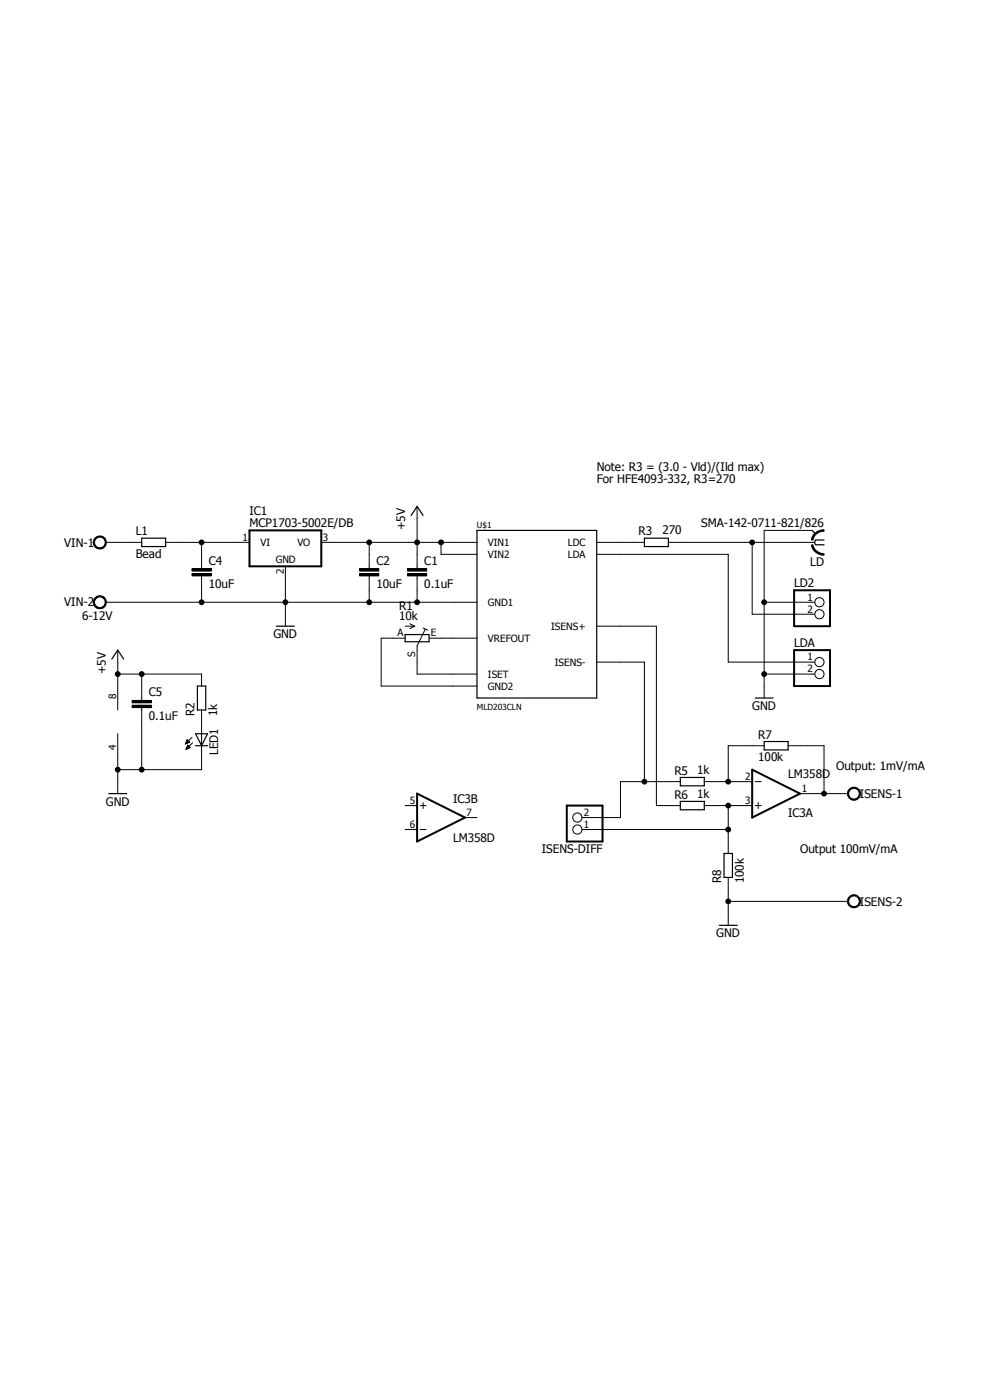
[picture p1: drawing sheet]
<svg xmlns="http://www.w3.org/2000/svg" width="210mm" height="297mm" viewBox="0 0 210 297" stroke-linecap="round" stroke-linejoin="round" font-family="sans-serif">
<path d="M12.8 97.5l184.3 102M197.1 97.5l-184.3 102" fill="none" stroke="#fff" stroke-width=".21"/>
<g fill="none" stroke="#000" stroke-width=".25">
<path d="M30.1 114.2h5v1.8h-5zM87.2 109.3l1.3-1.9 1.2 1.9M101.2 112.5h25.4v35.6h-25.4zM136.7 114.2h5.1v1.8h-5.1zM172.3 112.5l.7 .8M174.8 114.6h-1.8l-.2 .5 .2 .5h1.8M23.7 139.8l1.3-1.9 1.2 1.9M58.6 132.8h3.8M85.9 134.6h5.1v1.5h-5.1zM41.5 155.7h2.5l-1.2 2.5zM41.5 158.2h2.5M41.9 145.5h1.7v5.1h-1.7z"/>
<path d="M160.2 148.1h3.8M162.1 157.3h5.1v1.8h-5.1zM23.1 168.4h3.8M144.3 164.9h5.1v1.8h-5.1zM144.3 170h5.1v1.8h-5.1zM152.6 196.3h3.8M153.6 181.1h1.8v5h-1.8z"/>
</g>
<g fill="none" stroke="#000" stroke-width=".21">
<path d="M20.1 114.2a1.4 1.4 0 0 1 2.2 .1 1.4 1.4 0 0 1-.8 2.1 1.4 1.4 0 0 1-1.7-1.3h.2a1.15 1.15 0 0 1 1.6-1.2 1.15 1.15 0 0 1 .4 1.9 1.15 1.15 0 0 1-1.9-.4l-.1-.3h-.2zM22.4 115.1h7.7M35.1 115.1h17.8M42.8 115.1v5.5M68.2 115.1h33M78.3 115.1v5.5M88.5 107.4v13.2M93.6 115.1v2.5h7.6M126.6 115.1h10.1M126.6 117.6h27.9v22.9h18.3M141.8 115.1h31M159.6 115.1v15.2h13.2"/>
<path d="M172.1 115.6h.3a2.46 2.46 0 0 0 2.4 1.9v.3a2.68 2.68 0 0 1-2.7-2.2zM172.3 112.5h-10.2v35.6M172.8 113.2a2.7 2.7 0 0 1 2-.8v.3a2.35 2.35 0 0 0-2.4 1.9h-.3l.1-.4zM20.1 126.9a1.39 1.39 0 0 1 2.2 .1 1.39 1.39 0 0 1-.8 2.1 1.39 1.39 0 0 1-1.7-1.3h.2a1.15 1.15 0 0 1 1.6-1.2 1.15 1.15 0 0 1 .4 1.9 1.15 1.15 0 0 1-1.9-.4l-.1-.3h-.2zM22.4 127.8h78.8M25 137.9v12.7M40.7 121.7h4.1v.5h-4.1zM40.7 120.6h4.1v.6h-4.1zM42.8 122.2v5.6M60.5 120.1v12.7M76.3 121.7h4v.5h-4zM76.3 120.6h4v.6h-4z"/>
<path d="M78.3 122.2v5.6M85.9 132.8h2.1M85.9 135.4h-5v10.1h20.3M86.4 121.7h4.1v.5h-4.1zM86.4 120.6h4.1v.6h-4.1zM87 132.3l1 .5M88 132.8l-1 .5M88.5 122.2v5.6M89.7 133.2l1 .5M90.2 133.5l-1.7 3.5v6h12.7M91 135.4h10.2M126.6 132.8h12.6v38.1h5.1"/>
<path d="M162.1 127.8h10.7M25 143h17.8v2.5M25 155.7v12.7M28 149.6h4.1v.5h-4.1zM28 148.6h4.1v.5h-4.1zM30.1 143v5.6M30.1 150.1v13.2M39.3 157.8h.1M39.4 157.7h.2M39.4 157.6h.4M39.5 157.6h.5M39.5 157.5h.7"/>
<path d="M39.5 158.9h.2M39.5 157.4h.7M39.5 158.8h.4M39.6 157.3h.5M39.6 158.7h.5M39.6 157.2h.4M39.6 158.6h.7M39.7 157.1h.2M39.7 157h.1M39.7 158.5h.6M39.7 156.9l.5 .5-.9 .4zM39.7 158.5h.5"/>
<path d="M39.8 158.4h.3M39.8 158.3h.2M39.8 158.2h.2M39.8 158.1l.5 .5-.8 .4zM39.8 158.1h.1M40.7 156.4l-1.4 1.4M40.9 157.6l-1.4 1.4M42.8 150.6v12.7h-17.8M126.6 140.5h10.1v25.3M162.1 158.2h-7.6v7.6M162.1 143h10.7M167.2 158.2h7.6v10.2"/>
<path d="M85.9 170.9h2.6M85.9 176h2.6M89.1 170.9h1.3M89.1 176h1.3M89.7 170.3v1.2M98.6 173.4h2.6M123.4 176h31.1M144.3 165.8h-12.7v7.6h-8.2M149.4 170.9h10.2M149.4 165.8h10.2M154.5 170.9v10.2M160.2 170.9h1.3"/>
<path d="M160.2 165.8h1.3M160.8 170.3v1.2M169.7 168.4h10.2M180.1 167.5a1.39 1.39 0 0 1 2.2 .1 1.39 1.39 0 0 1-.8 2.1 1.39 1.39 0 0 1-1.8-1.3h.3a1.13 1.13 0 0 1 1.5-1.1 1.13 1.13 0 0 1 .4 1.8 1.13 1.13 0 0 1-1.8-.4l-.1-.3h-.3zM154.5 186.1v10.2M154.5 191.2h25.4M180.1 190.3a1.39 1.39 0 0 1 2.2 .2 1.39 1.39 0 0 1-.8 2.1 1.39 1.39 0 0 1-1.8-1.4h.3a1.13 1.13 0 0 1 1.5-1.1 1.13 1.13 0 0 1 .4 1.9 1.13 1.13 0 0 1-1.8-.4l-.1-.4h-.3z"/>
<circle cx="42.8" cy="115.1" r=".51"/>
<circle cx="78.3" cy="115.1" r=".51"/>
<circle cx="88.5" cy="115.1" r=".51"/>
<circle cx="93.6" cy="115.1" r=".51"/>
<circle cx="159.5" cy="115.1" r=".51"/>
<circle cx="42.8" cy="127.8" r=".51"/>
<circle cx="60.5" cy="127.8" r=".51"/>
<circle cx="78.3" cy="127.8" r=".51"/>
<circle cx="88.5" cy="127.8" r=".51"/>
<circle cx="162.1" cy="127.8" r=".51"/>
<circle cx="173.8" cy="127.8" r=".98"/>
<circle cx="173.8" cy="130.3" r=".98"/>
<circle cx="25" cy="143" r=".51"/>
<circle cx="30.1" cy="143" r=".51"/>
<circle cx="162.1" cy="143" r=".51"/>
<circle cx="173.8" cy="140.5" r=".98"/>
<circle cx="173.8" cy="143" r=".98"/>
<circle cx="25" cy="163.3" r=".51"/>
<circle cx="30.1" cy="163.3" r=".51"/>
<circle cx="122.5" cy="176" r=".98"/>
<circle cx="122.5" cy="173.4" r=".98"/>
<circle cx="136.7" cy="165.8" r=".51"/>
<circle cx="154.5" cy="165.8" r=".51"/>
<circle cx="154.5" cy="170.9" r=".51"/>
<circle cx="154.5" cy="176" r=".51"/>
<circle cx="174.8" cy="168.4" r=".51"/>
<circle cx="154.5" cy="191.2" r=".51"/>
</g>
<g fill="#000">
<path d="M20.1 114.2a1.4 1.4 0 0 1 2.2 .1 1.4 1.4 0 0 1-.8 2.1 1.4 1.4 0 0 1-1.7-1.3h.2a1.15 1.15 0 0 1 1.6-1.2 1.15 1.15 0 0 1 .4 1.9 1.15 1.15 0 0 1-1.9-.4l-.1-.3h-.2z" fill-rule="evenodd"/>
<path d="M172.1 115.6h.3a2.46 2.46 0 0 0 2.4 1.9v.3a2.68 2.68 0 0 1-2.7-2.2z" fill-rule="evenodd"/>
<path d="M172.8 113.2a2.7 2.7 0 0 1 2-.8v.3a2.35 2.35 0 0 0-2.4 1.9h-.3l.1-.4z" fill-rule="evenodd"/>
<path d="M20.1 126.9a1.39 1.39 0 0 1 2.2 .1 1.39 1.39 0 0 1-.8 2.1 1.39 1.39 0 0 1-1.7-1.3h.2a1.15 1.15 0 0 1 1.6-1.2 1.15 1.15 0 0 1 .4 1.9 1.15 1.15 0 0 1-1.9-.4l-.1-.3h-.2z" fill-rule="evenodd"/>
<path d="M40.7 121.7h4.1v.5h-4.1z" fill-rule="evenodd"/>
<path d="M40.7 120.6h4.1v.6h-4.1z" fill-rule="evenodd"/>
<path d="M76.3 121.7h4v.5h-4z" fill-rule="evenodd"/>
<path d="M76.3 120.6h4v.6h-4z" fill-rule="evenodd"/>
<path d="M86.4 121.7h4.1v.5h-4.1z" fill-rule="evenodd"/>
<path d="M86.4 120.6h4.1v.6h-4.1z" fill-rule="evenodd"/>
<path d="M28 149.6h4.1v.5h-4.1z" fill-rule="evenodd"/>
<path d="M28 148.6h4.1v.5h-4.1z" fill-rule="evenodd"/>
<path d="M180.1 167.5a1.39 1.39 0 0 1 2.2 .1 1.39 1.39 0 0 1-.8 2.1 1.39 1.39 0 0 1-1.8-1.3h.3a1.13 1.13 0 0 1 1.5-1.1 1.13 1.13 0 0 1 .4 1.8 1.13 1.13 0 0 1-1.8-.4l-.1-.3h-.3z" fill-rule="evenodd"/>
<path d="M180.1 190.3a1.39 1.39 0 0 1 2.2 .2 1.39 1.39 0 0 1-.8 2.1 1.39 1.39 0 0 1-1.8-1.4h.3a1.13 1.13 0 0 1 1.5-1.1 1.13 1.13 0 0 1 .4 1.9 1.13 1.13 0 0 1-1.8-.4l-.1-.4h-.3z" fill-rule="evenodd"/>
<circle cx="42.8" cy="115.1" r=".51"/>
<circle cx="78.3" cy="115.1" r=".51"/>
<circle cx="88.5" cy="115.1" r=".51"/>
<circle cx="93.6" cy="115.1" r=".51"/>
<circle cx="159.5" cy="115.1" r=".51"/>
<circle cx="42.8" cy="127.8" r=".51"/>
<circle cx="60.5" cy="127.8" r=".51"/>
<circle cx="78.3" cy="127.8" r=".51"/>
<circle cx="88.5" cy="127.8" r=".51"/>
<circle cx="162.1" cy="127.8" r=".51"/>
<circle cx="25" cy="143" r=".51"/>
<circle cx="30.1" cy="143" r=".51"/>
<circle cx="162.1" cy="143" r=".51"/>
<circle cx="25" cy="163.3" r=".51"/>
<circle cx="30.1" cy="163.3" r=".51"/>
<circle cx="136.7" cy="165.8" r=".51"/>
<circle cx="154.5" cy="170.9" r=".51"/>
<circle cx="154.5" cy="176" r=".51"/>
<circle cx="154.5" cy="165.8" r=".51"/>
<circle cx="174.8" cy="168.4" r=".51"/>
<circle cx="154.5" cy="191.2" r=".51"/>
</g>
<path d="M52.9 112.5h15.3v7.6h-15.3zM168.4 125.2h7.7v7.6h-7.7zM168.4 137.9h7.7v7.6h-7.7zM88.5 168.4l10.1 5-10.1 5.1zM120.2 170.9h7.6v7.6h-7.6zM159.6 163.3l10.1 5.1-10.1 5z" fill="none" stroke="#000" stroke-width=".42"/>
<g font-size="2.5">
<text x="126.6" y="99.9">Note: R3 = (3.0 - Vld)/(Ild max)</text>
<text x="126.6" y="102.4">For HFE4093-332, R3=270</text>
<text x="28.8" y="113.6">L1</text>
<text x="52.9" y="111.9">MCP1703-5002E/DB</text>
<text x="52.9" y="109.3">IC1</text>
<text x="85.9" y="112.5" transform="rotate(-90 85.9 112.5)">+5V</text>
<text x="135.4" y="113.6">R3</text>
<text x="140.5" y="113.3">270</text>
<text x="148.8" y="111.8">SMA-142-0711-821/826</text>
<text x="13.6" y="116">VIN-1</text>
<text x="28.8" y="118.4">Bead</text>
<text x="44.3" y="119.8">C4</text>
<text x="79.8" y="119.8">C2</text>
<text x="90" y="119.8">C1</text>
<text x="44.3" y="124.8">10uF</text>
<text x="79.8" y="124.8">10uF</text>
<text x="90" y="124.8">0.1uF</text>
<text x="168.4" y="124.6">LD2</text>
<text x="171.9" y="120.1">LD</text>
<text x="13.6" y="128.6">VIN-2</text>
<text x="17.4" y="131.4">6-12V</text>
<text x="84.7" y="131.6">10k</text>
<text x="84.7" y="129.4">R1</text>
<text x="58" y="135.4">GND</text>
<text x="168.4" y="137.3">LDA</text>
<text x="22.5" y="143" transform="rotate(-90 22.5 143)">+5V</text>
<text x="31.6" y="147.7">C5</text>
<text x="31.6" y="152.8">0.1uF</text>
<text x="41.3" y="151.9" transform="rotate(-90 41.3 151.9)">R2</text>
<text x="46.1" y="151.9" transform="rotate(-90 46.1 151.9)">1k</text>
<text x="159.6" y="150.6">GND</text>
<text x="46.3" y="160.2" transform="rotate(-90 46.3 160.2)">LED1</text>
<text x="160.8" y="161.5">100k</text>
<text x="160.8" y="156.7">R7</text>
<text x="143" y="164.3">R5</text>
<text x="147.9" y="164.3">1k</text>
<text x="167.2" y="165.1">LM358D</text>
<text x="177.3" y="163.3">Output: 1mV/mA</text>
<text x="22.5" y="170.9">GND</text>
<text x="96.1" y="170.3">IC3B</text>
<text x="143" y="169.4">R6</text>
<text x="147.9" y="169.4">1k</text>
<text x="167.2" y="173.3">IC3A</text>
<text x="182.4" y="169.2">ISENS-1</text>
<text x="96.1" y="178.5">LM358D</text>
<text x="114.9" y="180.9">ISENS-DIFF</text>
<text x="169.7" y="181.1">Output 100mV/mA</text>
<text x="153" y="187.4" transform="rotate(-90 153 187.4)">R8</text>
<text x="157.8" y="187.4" transform="rotate(-90 157.8 187.4)">100k</text>
<text x="182.4" y="192.1">ISENS-2</text>
<text x="151.9" y="198.8">GND</text>
</g>
<g font-size="2.1">
<text x="51.4" y="114.7">1</text>
<text x="55.2" y="115.8">VI</text>
<text x="58.5" y="119.4">GND</text>
<text x="63.1" y="115.8">VO</text>
<text x="68.5" y="114.7">3</text>
<text x="103.5" y="115.8">VIN1</text>
<text x="103.5" y="118.4">VIN2</text>
<text x="120.4" y="115.8">LDC</text>
<text x="120.4" y="118.4">LDA</text>
<text x="60.2" y="121.7" transform="rotate(-90 60.2 121.7)">2</text>
<text x="103.5" y="128.5">GND1</text>
<text x="171.3" y="127.4">1</text>
<text x="171.3" y="130">2</text>
<text x="84.3" y="135">A</text>
<text x="91.4" y="135">E</text>
<text x="103.5" y="136.1">VREFOUT</text>
<text x="116.9" y="133.6">ISENS+</text>
<text x="88.1" y="139.4" transform="rotate(-90 88.1 139.4)">S</text>
<text x="103.5" y="143.8">ISET</text>
<text x="117.7" y="141.2">ISENS-</text>
<text x="171.3" y="140.1">1</text>
<text x="171.3" y="142.6">2</text>
<text x="24.6" y="148.3" transform="rotate(-90 24.6 148.3)">8</text>
<text x="103.5" y="146.3">GND2</text>
<text x="24.6" y="159.2" transform="rotate(-90 24.6 159.2)">4</text>
<text x="158.1" y="165.5">2</text>
<text x="87" y="170.6">5</text>
<text x="99" y="173.1">7</text>
<text x="123.8" y="173.1">2</text>
<text x="158.1" y="170.6">3</text>
<text x="170.1" y="168">1</text>
<text x="87" y="175.6">6</text>
<text x="123.8" y="175.6">1</text>
</g>
<g font-size="1.8">
<text x="101.2" y="112">U$1</text>
<text x="101.2" y="150.6">MLD203CLN</text>
</g>
</svg>
